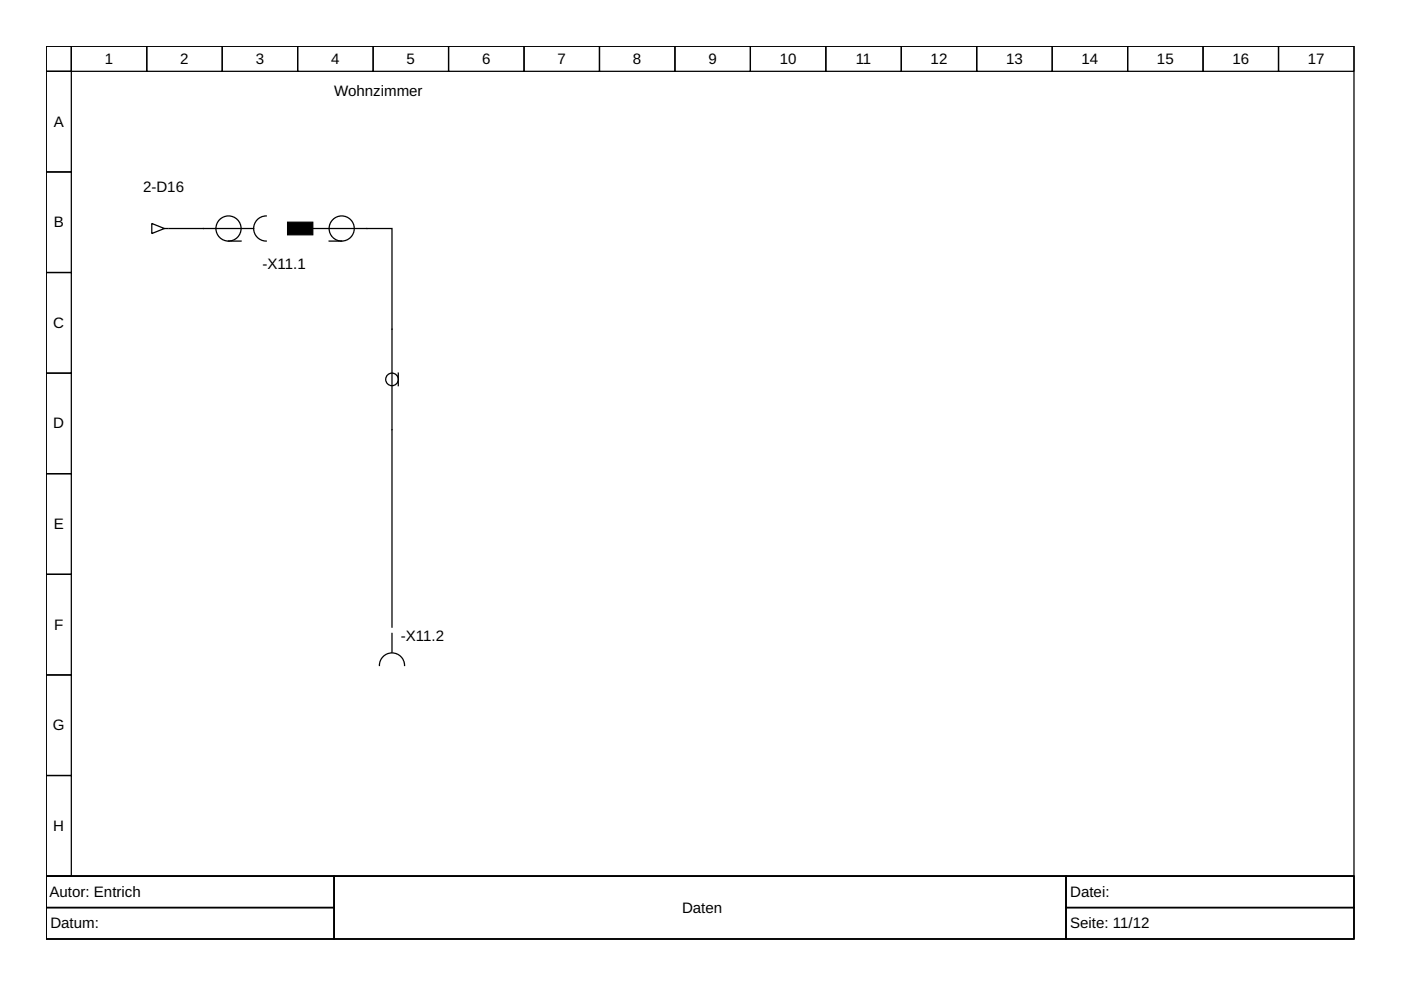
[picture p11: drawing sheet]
<svg xmlns="http://www.w3.org/2000/svg" width="297mm" height="210mm" viewBox="0 0 297 210" stroke-linecap="round" stroke-linejoin="round" font-family="sans-serif">
<g fill="none" stroke="#000" stroke-width=".27">
<path d="M9.8 9.8h277.3v176h-277.3zM9.8 9.8h5.3v5.3h-5.3zM9.8 15.1h5.3v21.4h-5.3zM15.1 9.8h16v5.3h-16zM31.1 9.8h16v5.3h-16zM47.1 9.8h16v5.3h-16zM63.1 9.8h16v5.3h-16zM79.1 9.8h16v5.3h-16zM95.1 9.8h16v5.3h-16zM111.1 9.8h16v5.3h-16zM127.1 9.8h16v5.3h-16zM143.1 9.8h16v5.3h-16z"/>
<path d="M159.1 9.8h16v5.3h-16zM175.1 9.8h16v5.3h-16zM191.1 9.8h16v5.3h-16zM207.1 9.8h16v5.3h-16zM223.1 9.8h16v5.3h-16zM239.1 9.8h16v5.3h-16zM255.1 9.8h16v5.3h-16zM271.1 9.8h16v5.3h-16zM9.8 36.5h5.3v21.3h-5.3zM9.8 57.8h5.3v21.3h-5.3zM32.2 47.4l2.7 1-2.7 1.1zM34.9 48.4h.8"/>
<path d="M35.9 48.4h17.9M48.4 51.1h2.7M56.4 45.8a2.67 2.67 0 0 0-2.6 2.6 2.67 2.67 0 0 0 2.6 2.7M66.3 48.4h16.8v84.6M69.8 51.1h2.6M9.8 79.1h5.3v21.3h-5.3zM84.4 79.1v2.7M9.8 100.4h5.3v21.4h-5.3zM9.8 121.8h5.3v21.3h-5.3zM83.1 134.3v4M9.8 143.1h5.3v21.3h-5.3zM80.4 141.1a2.67 2.67 0 0 1 2.7-2.7 2.67 2.67 0 0 1 2.7 2.7"/>
<path d="M9.8 164.4h5.3v21.4h-5.3zM9.8 185.8h277.3v13.3h-277.3zM9.8 185.8h61v6.6h-61zM9.8 192.4h61v6.7h-61zM70.8 185.8h155.2v13.3h-155.2zM226 185.8h61.1v6.6h-61.1zM226 192.4h61.1v6.7h-61.1z"/>
<circle cx="48.4" cy="48.4" r="2.67"/>
<circle cx="72.4" cy="48.4" r="2.67"/>
<circle cx="83.1" cy="80.4" r="1.33"/>
</g>
<path d="M61 47.1h5.3v2.7h-5.3z" fill-rule="evenodd" fill="#000" stroke="#000" stroke-width=".27"/>
<g font-size="3.2">
<text x="22.2" y="13.5">1</text>
<text x="38.2" y="13.5">2</text>
<text x="54.2" y="13.5">3</text>
<text x="70.2" y="13.5">4</text>
<text x="86.2" y="13.5">5</text>
<text x="102.2" y="13.5">6</text>
<text x="118.2" y="13.5">7</text>
<text x="134.2" y="13.5">8</text>
<text x="150.2" y="13.5">9</text>
<text x="165.3" y="13.5">10</text>
<text x="181.4" y="13.5">11</text>
<text x="197.3" y="13.5">12</text>
<text x="213.3" y="13.5">13</text>
<text x="229.3" y="13.5">14</text>
<text x="245.3" y="13.5">15</text>
<text x="261.3" y="13.5">16</text>
<text x="277.3" y="13.5">17</text>
<text x="70.8" y="20.5">Wohnzimmer</text>
<text x="11.4" y="26.9">A</text>
<text x="30.3" y="40.7">2-D16</text>
<text x="11.4" y="48.2">B</text>
<text x="55.6" y="57.1">-X11.1</text>
<text x="11.3" y="69.5">C</text>
<text x="11.3" y="90.8">D</text>
<text x="11.4" y="112.2">E</text>
<text x="11.5" y="133.5">F</text>
<text x="85" y="135.9">-X11.2</text>
<text x="11.2" y="154.8">G</text>
<text x="11.3" y="176.2">H</text>
<text x="10.5" y="190.2">Autor: Entrich</text>
<text x="226.9" y="190.2">Datei:</text>
<text x="10.7" y="196.8">Datum:</text>
<text x="144.6" y="193.5">Daten</text>
<text x="226.9" y="196.8">Seite: 11/12</text>
</g>
</svg>
